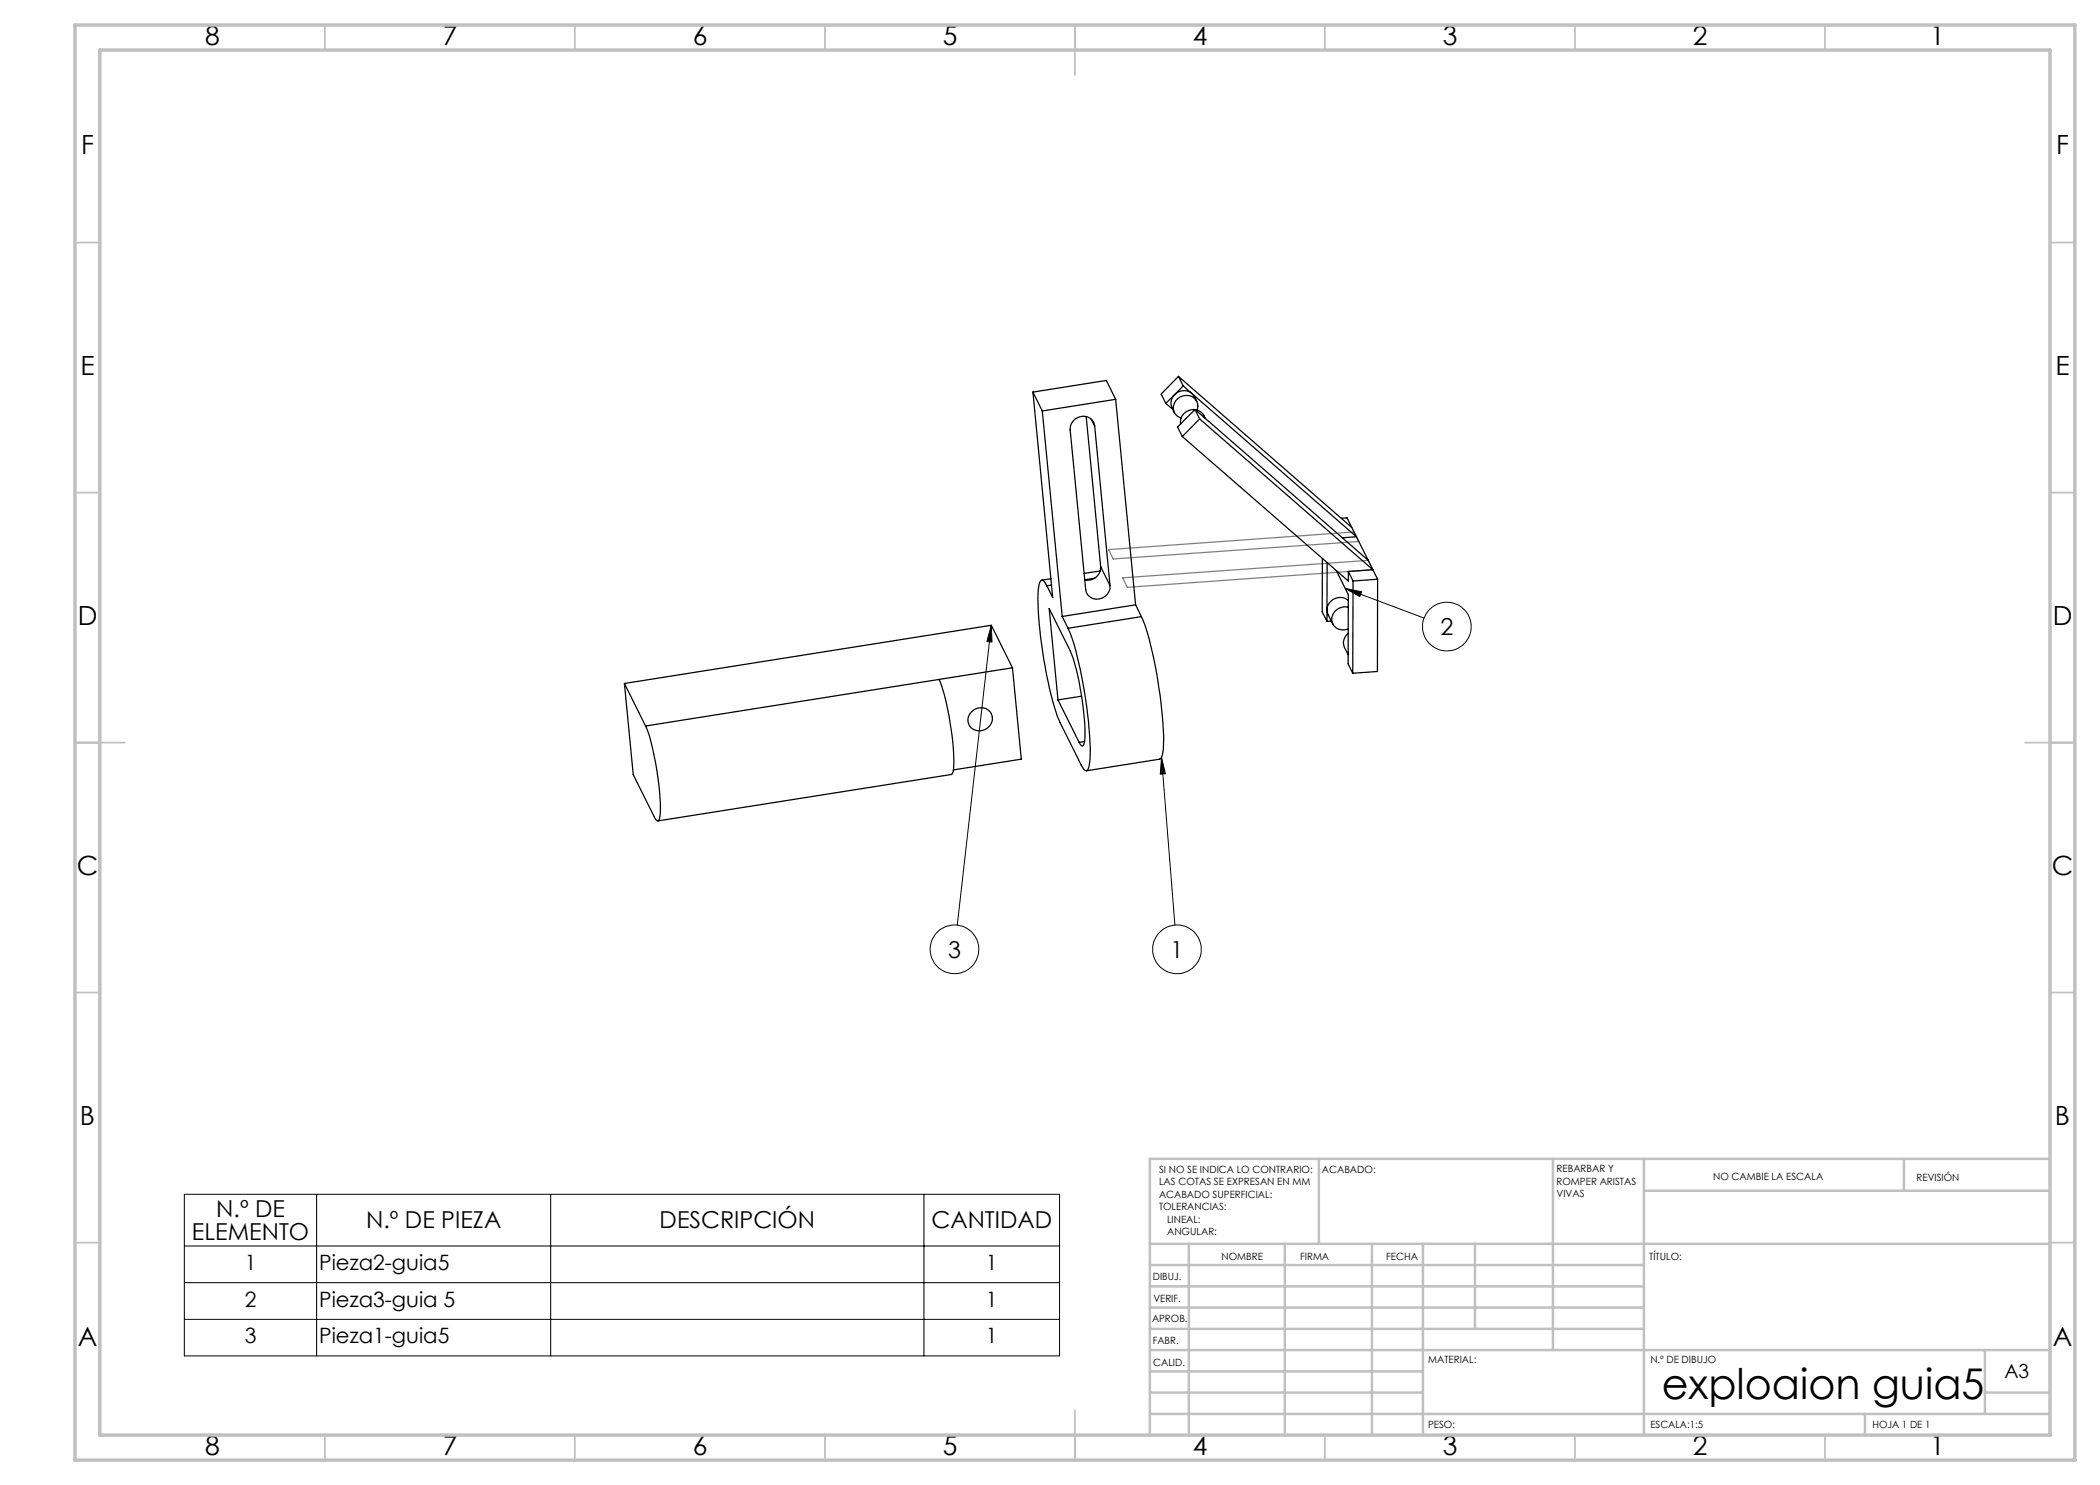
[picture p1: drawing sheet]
<svg xmlns="http://www.w3.org/2000/svg" width="420mm" height="297mm" viewBox="0 0 420 297" stroke-linecap="round" stroke-linejoin="round" font-family="sans-serif">
<g fill="none" stroke="#000" stroke-width=".2">
<path d="M269 117.7l15.8 5.9M269 117.7l3.3 .7-.3 .9zM198.3 125.1l-6.8 59.9M198.3 125.1l.1 3.3-1-.1zM232.3 151.5l2.7 33.5M232.3 151.5l.8 3.3h-1zM36.9 238.9h175v32.3h-175zM63.3 238.9v32.3M110.1 238.9v32.3M184.8 238.9v32.3M36.9 256.5h175M36.9 249.2h175"/>
<path d="M36.9 263.9h175"/>
<circle cx="289.4" cy="125.3" r="4.9"/>
<circle cx="190.9" cy="189.9" r="4.9"/>
<circle cx="235.4" cy="189.9" r="4.9"/>
</g>
<g fill="none" stroke="#c0c0c0" stroke-width=".35">
<path d="M65 5v5M115 5v5M165 5v5M215 5v10M265 5v5M315 5v5M365 5v5M15 48.5h5M410 48.5h5M15 98.5h5M410 98.5h5M15 148.5h10"/>
<path d="M405 148.5h10M15 198.5h5M410 198.5h5M15 248.5h5M410 248.5h5M65 287v5M115 287v5M165 287v5M215 282v10M265 287v5M315 287v5M365 287v5"/>
</g>
<g fill="none" stroke="#c0c0c0" stroke-width=".5">
<path d="M263.8 231.8v17M310.6 231.8v38.2M328.8 231.8v55.2M328.8 238.2h81.2M380.8 231.8v6.4M410 231.8h-180v55.2M230 248.8h180M230 257.3h98.8M230 253h98.8M237.8 248.8v38.2M257 248.8v38.2M274.4 248.8v38.2"/>
<path d="M284.6 248.8v38.2M295 248.8v17M230 265.8h98.8M230 261.5h98.8M230 278.5h54.6M230 274.3h54.6M230 270h180M397 278.5h13M397 270v12.8M230 282.8h180M373 282.8v4.2"/>
</g>
<path d="M15 5h400v287h-400zM20 10h390v277h-390z" fill="none" stroke="#c0c0c0" stroke-width=".7"/>
<path d="M221.7 109.9l49.1-3.5 .9 1.9-49.1 3.5zM224.5 115.6l49.1-3.5 1 1.8-49.1 3.6z" fill="none" stroke="#808080" stroke-width=".25"/>
<path d="M269 117.7l3.3 .7-.3 .9zM232.3 151.5l.8 3.3h-1zM198.3 125.1l.1 3.3-1-.1z" fill="#000"/>
<g fill="none" stroke="#000" stroke-width=".25">
<path d="M206.6 78.4l3.9 41.1-1.1-2.3M206.6 78.4l1.9 3.8M206.6 78.4l14.7-2.3 1.8 3.8M223.1 79.9l-14.6 2.3M223.1 79.9l4 41.1M234.9 78.9a2.55 2.55 0 0 0 0 3.6M234.9 78.9l-1.7 1.8M235.7 75.3l.9 1.9M235.7 75.3l-3.5 3.5 1 1.9M235.7 75.3l34.6 30.2M236.6 77.2l-1.7 1.7M236.6 77.2l1.8 1.5"/>
<path d="M238.4 78.7l.4 .4 .6 1.2M238.4 78.7a2.53 2.53 0 0 0-3.5 .2M238.4 78.7l32.9 28.6M208.5 82.2l3.9 41.1M217.2 83.3l2.9 30M218.3 83.9l.6 1.3M218.9 85.2a2.47 2.47 0 0 0-2.5-2 2.47 2.47 0 0 0-2.3 2.2l3 32.5a2.47 2.47 0 0 0 2.5 2 2.47 2.47 0 0 0 2.4-2.1v-.7M218.9 85.2l3.1 31.9M233.2 80.7l1.4 1.2M236.5 87.3l33.2 28.9v-1.9M239 81.9a2.58 2.58 0 0 0-2.9 2.9M239 81.9l-3.5 3.5 1 1.9"/>
<path d="M239 81.9l.9 1.9M239 81.9l34.6 30.2M239 81.9a2.47 2.47 0 0 1 2.1 1.8M239.4 82a2.26 2.26 0 0 0-.7-2.5 2.26 2.26 0 0 0-2.6-.1 2.24 2.24 0 0 0-1.5 2.1 2.24 2.24 0 0 0 1.6 2.1M239.9 83.8l-3.4 3.5M239.9 83.8l34.7 30.1M209.4 117.2a1.69 1.69 0 0 0-1-1.2 1.32 1.32 0 0 0-.6 1.3 59.7 59.7 0 0 0 1.2 16 50.9 50.9 0 0 0 3 11.2l4.3 8.5a1.61 1.61 0 0 0 1 1.2 1.41 1.41 0 0 0 .6-1.3 61.3 61.3 0 0 0-1.3-16 48 48 0 0 0-3-11.2M210.2 115.7l-1.8 .3M210.3 117l-.9 .2M218.9 115.6l-2 .4M220.1 114.2l-3.3 .5M220.1 113.3a2.59 2.59 0 0 1-3.1 2.7"/>
<path d="M220.1 113.3l1.9 3.8M264.5 111.7l-.1 10.7 1 1.9M265.4 112.5v9.5M267.3 114.1l2.4 4.8-.1 13.9 .9 1.9M268.3 103.6h1.1l.9 1.9M269.7 114.3l.9 1.9M270.3 105.5l1 1.8M270.6 116.2l-.1 18.5M271.3 107.3l-2.8 .3M271.3 107.3l2.3 4.8M273.6 112.1l1 1.8M274.6 113.9l-4.9 .4"/>
<path d="M274.6 113.9l.9 1.9M275.5 115.8l-4.9 .4M275.5 115.8v18.5l-5 .4M124.9 136.7l1.7 18.2 4.3 8.5 .6 .8a.94 .94 0 0 0 .5-1.1 53.5 53.5 0 0 0-2.6-17.4l-.3-.5M124.9 136.7l4.2 8.5M187.8 135.9a53 53 0 0 1 2.9 17.8 1.35 1.35 0 0 1-.4 1.2l-58.7 9.3M187.8 135.9l-58.7 9.3M202.5 133.6l-4.2-8.5-73.4 11.6M202.5 133.6l-14.7 2.3M202.5 133.6l1.8 18.2-13.6 2.2M211.6 140l-1.8-18.3 4.3 8.5a53.4 53.4 0 0 1 2.9 17.9 1.12 1.12 0 0 1-.6 1.1l-.6-.7M211.6 140l4.2 8.5"/>
<path d="M212.4 123.3l1.2 2.4M216.3 139.2l-4.7 .8M227.1 121l-14.7 2.3M227.1 121l1.2 2.3M228.3 123.3a64.8 64.8 0 0 1 3.7 15.8 50.2 50.2 0 0 1 .6 11.5 1.41 1.41 0 0 1-.6 1.2l-14.7 2.4M228.3 123.3l-14.7 2.4M265.4 122l.2 .8 1 2M265.4 122v2.3M266.3 124.2l-.9 .1M269.6 126.7a2.41 2.41 0 0 0-.7 2.8l.7 1.4M269.7 120.1a2.63 2.63 0 0 0-4.3 1.9M269.7 121.5a2.55 2.55 0 0 0-3.2 3.2 2.36 2.36 0 0 0 3.1 1.1"/>
<path d="M194.3 142.3a2.32 2.32 0 0 1 3-.5 2.32 2.32 0 0 1 1 2.8 2.48 2.48 0 0 1-2.4 1.6 2.48 2.48 0 0 1-2.3-1.7 2.28 2.28 0 0 1 .7-2.2zM216.9 148.3l-1.1 .2"/>
</g>
<text font-size="8.5" x="332.3" y="279.7">exploaion guia5</text>
<g font-size="5.3">
<text x="41" y="9">8</text>
<text x="88.5" y="9">7</text>
<text x="138.5" y="9">6</text>
<text x="188.5" y="9">5</text>
<text x="238.5" y="9">4</text>
<text x="288.5" y="9">3</text>
<text x="338.5" y="9">2</text>
<text x="386" y="9">1</text>
<text x="16.2" y="30.7">F</text>
<text x="411.2" y="30.7">F</text>
<text x="16.1" y="75">E</text>
<text x="411.1" y="75">E</text>
<text x="15.5" y="125">D</text>
<text x="410.5" y="125">D</text>
<text x="15.4" y="175">C</text>
<text x="410.4" y="175">C</text>
<text x="16" y="225">B</text>
<text x="411" y="225">B</text>
<text x="15.5" y="269.2">A</text>
<text x="410.5" y="269.2">A</text>
<text x="41" y="291">8</text>
<text x="88.5" y="291">7</text>
<text x="138.5" y="291">6</text>
<text x="188.5" y="291">5</text>
<text x="238.5" y="291">4</text>
<text x="288.5" y="291">3</text>
<text x="338.5" y="291">2</text>
<text x="386" y="291">1</text>
</g>
<g font-size="4.7">
<text x="288.1" y="127">2</text>
<text x="189.6" y="191.5">3</text>
<text x="234.1" y="191.5">1</text>
<text x="43.3" y="243.4">N.º DE</text>
<text x="73.2" y="245.7">N.º DE PIEZA</text>
<text x="131.9" y="245.7">DESCRIPCIÓN</text>
<text x="186.3" y="245.7">CANTIDAD</text>
<text x="38.4" y="248">ELEMENTO</text>
</g>
<g font-size="4.2">
<text x="48.9" y="254">1</text>
<text x="63.8" y="254">Pieza2-guia5</text>
<text x="197.2" y="254">1</text>
<text x="48.9" y="261.3">2</text>
<text x="63.8" y="261.3">Pieza3-guia 5</text>
<text x="197.2" y="261.3">1</text>
<text x="48.9" y="268.6">3</text>
<text x="63.8" y="268.6">Pieza1-guia5</text>
<text x="197.2" y="268.6">1</text>
</g>
<text font-size="3.9" x="400.9" y="275.5">A3</text>
<g font-size="2">
<text x="231.8" y="234.6">SI NO SE INDICA LO CONTRARIO:</text>
<text x="231.8" y="237.1">LAS COTAS SE EXPRESAN EN MM</text>
<text x="231.8" y="239.6">ACABADO SUPERFICIAL:</text>
<text x="264.4" y="234.6">ACABADO:</text>
<text x="311.3" y="234.5">REBARBAR Y</text>
<text x="311.3" y="237">ROMPER ARISTAS</text>
<text x="311.3" y="239.5">VIVAS</text>
<text x="342.6" y="236">NO CAMBIE LA ESCALA</text>
<text x="383.3" y="236.2">REVISIÓN</text>
<text x="231.8" y="242.1">TOLERANCIAS:</text>
<text x="233.4" y="244.6">LINEAL:</text>
<text x="233.4" y="247.1">ANGULAR:</text>
<text x="244.3" y="252">NOMBRE</text>
<text x="260" y="251.9">FIRMA</text>
<text x="277.2" y="251.9">FECHA</text>
<text x="329.9" y="251.9">TÍTULO:</text>
<text x="230.6" y="256.1">DIBUJ.</text>
<text x="230.7" y="260.3">VERIF.</text>
<text x="230.4" y="264.4">APROB.</text>
<text x="230.5" y="268.8">FABR.</text>
<text x="230.7" y="273.1">CALID.</text>
<text x="285.6" y="272.5">MATERIAL:</text>
<text x="330.1" y="272.5">N.º DE DIBUJO</text>
<text x="285.6" y="285.5">PESO:</text>
<text x="330.1" y="285.6">ESCALA:1:5</text>
<text x="374.5" y="285.6">HOJA 1 DE 1</text>
</g>
</svg>
